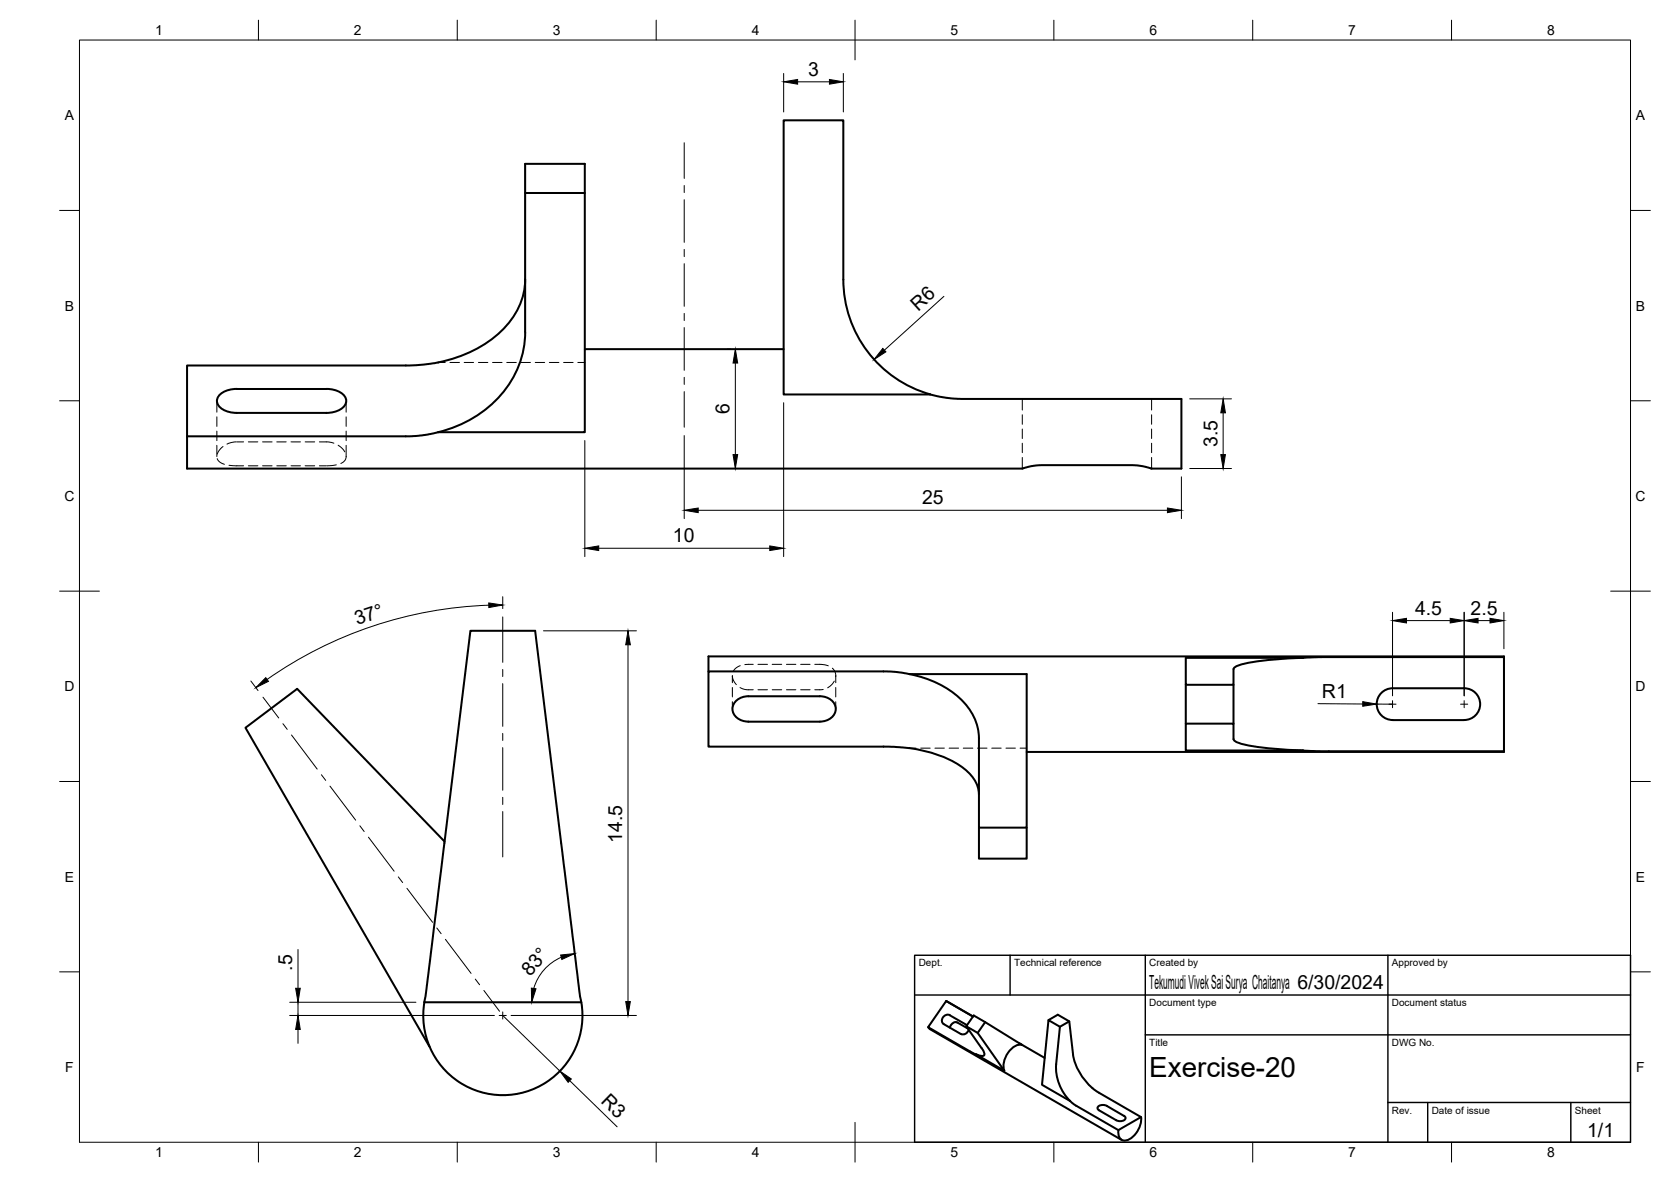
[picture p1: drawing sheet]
<svg xmlns="http://www.w3.org/2000/svg" width="420mm" height="297mm" viewBox="0 0 420 297" stroke-linecap="round" stroke-linejoin="round" font-family="sans-serif">
<!-- layer: Visible -->
<g fill="none" stroke="#000" stroke-width=".51">
<path d="M197 30.2h15v40a30.1 30.1 0 0 0 21.9 28.9h-36.9zM132 48.5v34.9M147 48.5v-7.3h-15v7.3h15v60.1h-36.8M132.1 70.1a19.2 19.2 0 0 1-8.9 15.5 33.9 33.9 0 0 1-16.4 6l-3.8 .2h-56v17.9h56l3.8-.4 3.4-.7M55.4 99.1a6.1 6.1 0 0 1 4.1-1.3l22.6-.1a5.2 5.2 0 0 1 4.9 2.4 2.68 2.68 0 0 1-2.1 3.2l-2.8 .5h-22.5a5.2 5.2 0 0 1-5-2.4 2.11 2.11 0 0 1 .8-2.3zM132.1 83.4a26 26 0 0 1-16.1 23.2l-3.8 1.4-2 .6M147 87.7h50M233.9 99.1l4.1 .9 3.6 .3h55.5v17.5h-7.6l-2.4-.7-2.3-.2h-23l-2.3 .2-2.4 .7h-210.1v-8.1M118.3 158.5h16.3l11 90.1 .6 3.3h-39.5zM206.1 175h-17.9a3.5 3.5 0 0 0-3.9 3.8 3.8 3.8 0 0 0 3.9 2.5l17.9 .1M206.2 175a3.5 3.5 0 0 1 3.9 3.8 3.8 3.8 0 0 1-3.9 2.5M228.7 169.4h29.4v38.6h-12v-22.4a15 15 0 0 0-7.4-12.2 27.6 27.6 0 0 0-10-4z"/>
<path d="M228.7 169.4l-2.9-.5-2.9-.2h-44.8v18.9l46.1 .1a36.5 36.5 0 0 1 16.5 4.2 9.6 9.6 0 0 1 5.4 7.7M298.2 165.3h29.5a65.7 65.7 0 0 0-16.6 2l-.8 .6-.1 .2v4h-12zM298.2 172.1v9.7M310.2 172.1v9.7M327.6 165.3l5-.2h45.6v23.7h-46.1l-4.5-.2M350.2 173h18a4 4 0 0 1 4 3.9 4 4 0 0 1-4 4M350.2 173a4 4 0 0 0-4 3.9 4 4 0 0 0 4 4M378.2 165.1v-.1h-200.1v3.7M298.2 181.8h12v4a2.01 2.01 0 0 0 1.6 1 73.6 73.6 0 0 0 15.8 1.8h-29.4zM350.2 181h18M378.2 188.8v.2h-120.1M111.8 211.5l-37.1-38.4-13 9.8 46.3 80.1"/>
<path d="M246.1 208v7.8h12v-7.8M106.7 251.9a20 20 0 0 0 19.7 23.3 20 20 0 0 0 19.8-23.3M233.4 258.1l.5 .5 48.1 27.9M237.9 251.6l6.7 3.8-6.7-3.8-4.5 6.5 19.1 11-6.7-9.5-2.8-1.7 1.8-2.7 12.2 7.4M238.8 255.1l4.3 2.5M238.8 258.2l.6-1 1-.4 3 1.7M238.8 255.1a1.39 1.39 0 0 0-1.7 .5 1.39 1.39 0 0 0 .2 1.7l4.3 2.5M243 257.9l3.8 5.5M243.2 257.6h.1M243.6 258.8a1.47 1.47 0 0 1-2 1M247.7 256.9l-1.9 2.7M263.6 256.4l2.4-1.4 2.9 1.7 .9 8.3a13.7 13.7 0 0 0 6.5 9.6l10.6 6.1-5.7 3.3-10.7-6.2-1.4-1.1"/>
<path d="M263.6 256.4l2.9 1.6-.9 9.5a12 12 0 0 0 3.5 9.2l-7.1-4.1zM268.9 256.7l-2.4 1.3M246.8 263.4l.5 .7 .2 1a1.56 1.56 0 0 1-2.1-.1M256.4 262.2l6.3 3.7M257 262.6a4 4 0 0 0-4 2.6l-.5 1.4a3.7 3.7 0 0 0 0 2.5M276 278.2l.7-.4h1.2l5 2.9a1.06 1.06 0 0 1-1.5 1l-.7-.2-4.4-2.5-.3-.2zM286.9 280.7a5.8 5.8 0 0 1-4 5.9 1.86 1.86 0 0 1-1.7-2.6"/>
</g>
<!-- layer: Hidden -->
<g fill="none" stroke="#000" stroke-width=".25">
<path d="M110.2 91.1h1.8M113.1 91.1h2.4M116.7 91.1h2.4M120.3 91.1h2.4M123.8 91.1h2.4M127.4 91.1h2.4M131 91.1h2.4M134.6 91.1h2.3M138.1 91.1h2.4M141.7 91.1h2.4M145.3 91.1h1.7M54.5 100.8v2.8"/>
<path d="M54.5 104.8v2.4M54.5 108.3v2.4M54.5 111.9v2.8M54.6 115.3l.7 .9 1.1 .5M56.1 112.2l-1 1-.4 .9M57.6 116.9l3.7 .2M59.4 111l-1.2 .2-1.1 .4M59.5 111h1.8M62.4 111h2.4M62.4 117.1h2.4M66 111h2.4M66 117.1h2.4"/>
<path d="M69.6 111h2.4M69.6 117.1h2.4M73.2 111h2.3M73.2 117.1h2.3M76.7 111h2.4M76.7 117.1h2.4M80.3 111h2.1l1.5 .4M80.3 117.1h1.7M84.6 116.8l-2.4 .3M85 111.9l.8 .6 .9 1M87 114.7l-.3 1-1 .8M87 100.8v2.8"/>
<path d="M87 104.8v2.4M87 108.3v2.4M87 111.9v2.8M257 100.3v2.7M257 104.2v2.4M257 107.8v2.4M257 111.4v2.4M257 115v2.8M289.6 100.3v2.7M289.6 104.2v2.4M289.6 107.8v2.4M289.6 111.4v2.4"/>
<path d="M289.6 115v2.8M184.1 169.9l.3 1 .7 1.1M184.1 169.7v1.9M184.1 172.8v2.3M184.1 176.3v1.9M186.1 172.8l1.4 .5h1.9M186.1 167.3l-1.2 .7-.6 .8M189.4 166.9l-2.1 .1M190.6 166.9h2.4M190.6 173.3h2.4M194.2 166.9h2.4M194.2 173.3h2.4"/>
<path d="M197.7 166.9h2.4M197.7 173.3h2.4M201.3 166.9h2.4M201.3 173.3h2.4M204.9 166.9l2.3 .1 1.1 .3M207 173.3h-2.1M209.3 167.9l.7 1 .1 1.1M209.8 171.2l-.5 .7-1.2 .9M210.1 169.7v1.9M210.1 172.8v2.3M210.1 176.3v1.9M228.7 188h1.6"/>
<path d="M231.5 188h2.4M235.1 188h2.3M238.7 188h2.3M242.2 188h2.4M245.8 188h2.4M249.4 188h2.3M252.9 188h2.4M256.5 188h1.6"/>
</g>
<!-- layer: BORDER -->
<g fill="none" stroke="#000" stroke-width=".25">
<path d="M20 10.1h390v276.9h-390zM65 5.1v5M115 5.1v5M165 5.1v5M215 5.1v10M265 5.1v5M315 5.1v5M365 5.1v5M15 52.9h5M410 52.9h5M15 100.7h5M410 100.7h5"/>
<path d="M15 148.6h10M405 148.6h10M15 196.4h5M410 196.4h5M15 244.2h5M410 244.2h5M65 287v5M115 287v5M165 287v5M215 282.1v9.9M265 287v5M315 287v5"/>
<path d="M365 287v5"/>
</g>
<!-- layer: TITLEBLOCK -->
<path d="M230 240.1h180v46.9h-180zM230 250h180M254 240.1v9.9M288 240.1v46.9M349 240.1v46.9M288 260.1h122M349 277.1h61M359 277.1v9.9M395 277.1v9.9" fill="none" stroke="#000" stroke-width=".36"/>
<!-- layer: FD_Dimensions -->
<g fill="none" stroke="#000" stroke-width=".25">
<path d="M197 18.5v9.6M212 18.5v9.6M200.6 20.6h8M237.3 74.5l-14.9 13.5M182.8 87.7h.8M184.9 91.2v23M147 110.7v29.2M172 109.5v20.8M182.8 117.7h.8M197 101.2v38.7M297.1 119.8v10.5M299.1 117.7h10.5"/>
<path d="M299.1 100.2h10.5M307.6 103.7v10.5M150.5 137.8h43M175.6 128.2h117.9M122.9 152.1a103.2 103.2 0 0 0-55.7 18.6M126.4 150v2.9M136.7 158.5h23.3M350.1 153.9v21M353.7 156h10.9M368.2 153.9v21M371.6 156h3M378.1 153.9v9.1"/>
<path d="M63.1 171.1l1.8 2.4M157.9 162v89.7M331.4 176.8l11.2 .1M346.1 176.9l4 .1M74.9 238.6v9.8M72.8 255.2h51.5M72.8 251.9h31.8M74.9 251.9v3.3M74.9 258.7v3.5M126.4 255.2l14.4 13.9M128.5 255.2h31.5M141.1 240.6a12.3 12.3 0 0 0-6.9 7.8"/>
<path d="M143.3 271.6l11.9 11.6"/>
</g>
<g fill="#000" stroke="#000" stroke-width=".25">
<path d="M197 20.6l3.6-.6v1.2zM208.6 20l3.4 .6-3.4 .6zM184.9 87.7l.6 3.5h-1.2zM222 87.6l.8 .8-3 1.9zM184.3 114.2h1.2l-.6 3.5zM307.6 100.2l.5 3.5h-1.1zM307 114.2h1.1l-.5 3.5zM147 137.8l3.5-.6v1.2zM172 128.2l3.6-.5v1.1zM193.5 137.2l3.5 .6-3.5 .6zM293.5 127.7l3.6 .5-3.6 .6zM122.9 151.5l3.5 .5-3.5 .7z"/>
<path d="M350.1 156l3.6-.6v1.2zM364.6 155.4l3.6 .6-3.6 .6zM368.2 156l3.4-.6v1.2zM374.6 155.4l3.5 .6-3.5 .6zM66.8 170.3l.7 .9-3.2 1.6zM157.9 158.5l.6 3.5h-1.2zM342.6 176.3l3.5 .6-3.5 .6zM141 240l3.5-.4-3.2 1.5zM74.9 255.2l.6 3.5h-1.2zM74.3 248.4h1.2l-.6 3.5zM133.6 248.3l1.2 .2-1.1 3.4zM157.3 251.7h1.2l-.6 3.5z"/>
<path d="M140.8 269.1l2.9 2.1-.8 .8z"/>
</g>
<!-- layer: Smart Centers -->
<g fill="none" stroke="#000" stroke-width=".25">
<path d="M172 35.9v8.9M172 46.6v1.8M172 50.2v10.7M172 62.7v1.8M172 66.3v10.7M172 78.8v1.7M172 82.3v10.8M172 94.8v1.8M172 98.4v9M126.4 155v11.4M66.1 175.2l4 5.2M126.4 168.2v1.8"/>
<path d="M126.4 171.8v10.7M349.2 177h1.8M350.1 176.1v1.7M367.2 177h1.8M368.2 176.1v1.7M71.1 181.9l1.1 1.4M73.3 184.7l6.5 8.6M80.8 194.7l1.1 1.4M83 197.6l6.4 8.5M126.4 184.3v1.8M126.4 187.9v10.7M90.5 207.5l1.1 1.5"/>
<path d="M92.6 210.4l6.5 8.5M126.4 200.4v1.8M126.4 203.9v11.5M100.2 220.4l1 1.4M102.3 223.2l6.5 8.6M109.8 233.2l1.1 1.4M112 236.1l6.4 8.5M119.5 246l1.1 1.5M121.7 248.9l3.9 5.2M125.5 255.2h1.8M126.4 254.3v1.8"/>
</g>
<text font-size="7" x="289" y="270.6">Exercise-20</text>
<g font-size="4.9">
<text x="203.2" y="19.1">3</text>
<text x="230.9" y="78.4" transform="rotate(-42 230.9 78.4)">R6</text>
<text x="183.4" y="104.1" transform="rotate(-90 183.4 104.1)">6</text>
<text x="306.1" y="112.4" transform="rotate(-90 306.1 112.4)">3.5</text>
<text x="231.9" y="126.8">25</text>
<text x="169.2" y="136.3">10</text>
<text x="355.8" y="154.5">4.5</text>
<text x="369.8" y="154.5">2.5</text>
<text x="89.8" y="157.1" transform="rotate(-18 89.8 157.1)">37°</text>
<text x="332.4" y="175.5">R1</text>
<text x="156.4" y="211.8" transform="rotate(-90 156.4 211.8)">14.5</text>
<text x="73.5" y="243.9" transform="rotate(-90 73.5 243.9)">.5</text>
<text x="133.3" y="245.5" transform="rotate(-48 133.3 245.5)">83°</text>
<text x="289" y="248.5">Tekumudi Vivek Sai Surya Chaitanya 6/30/2024</text>
<text x="150.9" y="277" transform="rotate(44 150.9 277)">R3</text>
<text x="399.1" y="285.7">1/1</text>
</g>
<g font-size="3.5">
<text x="39" y="8.8">1</text>
<text x="89" y="8.8">2</text>
<text x="139" y="8.8">3</text>
<text x="189" y="8.8">4</text>
<text x="239" y="8.8">5</text>
<text x="289" y="8.8">6</text>
<text x="339" y="8.8">7</text>
<text x="389" y="8.8">8</text>
<text x="16.3" y="30.2">A</text>
<text x="411.3" y="30.2">A</text>
<text x="16.3" y="78">B</text>
<text x="411.3" y="78">B</text>
<text x="16.2" y="125.9">C</text>
<text x="411.2" y="125.9">C</text>
<text x="16.2" y="173.7">D</text>
<text x="411.2" y="173.7">D</text>
<text x="16.3" y="221.6">E</text>
<text x="411.3" y="221.6">E</text>
<text x="16.4" y="269.4">F</text>
<text x="411.4" y="269.4">F</text>
<text x="39" y="290.8">1</text>
<text x="89" y="290.8">2</text>
<text x="139" y="290.8">3</text>
<text x="189" y="290.8">4</text>
<text x="239" y="290.8">5</text>
<text x="289" y="290.8">6</text>
<text x="339" y="290.8">7</text>
<text x="389" y="290.8">8</text>
</g>
<g font-size="2.5">
<text x="231" y="242.9">Dept.</text>
<text x="255" y="242.9">Technical reference</text>
<text x="289" y="242.9">Created by</text>
<text x="350" y="242.9">Approved by</text>
<text x="289" y="252.8">Document type</text>
<text x="350" y="252.8">Document status</text>
<text x="289" y="262.9">Title</text>
<text x="350" y="262.9">DWG No.</text>
<text x="350" y="279.9">Rev.</text>
<text x="360" y="279.9">Date of issue</text>
<text x="396" y="279.9">Sheet</text>
</g>
</svg>
